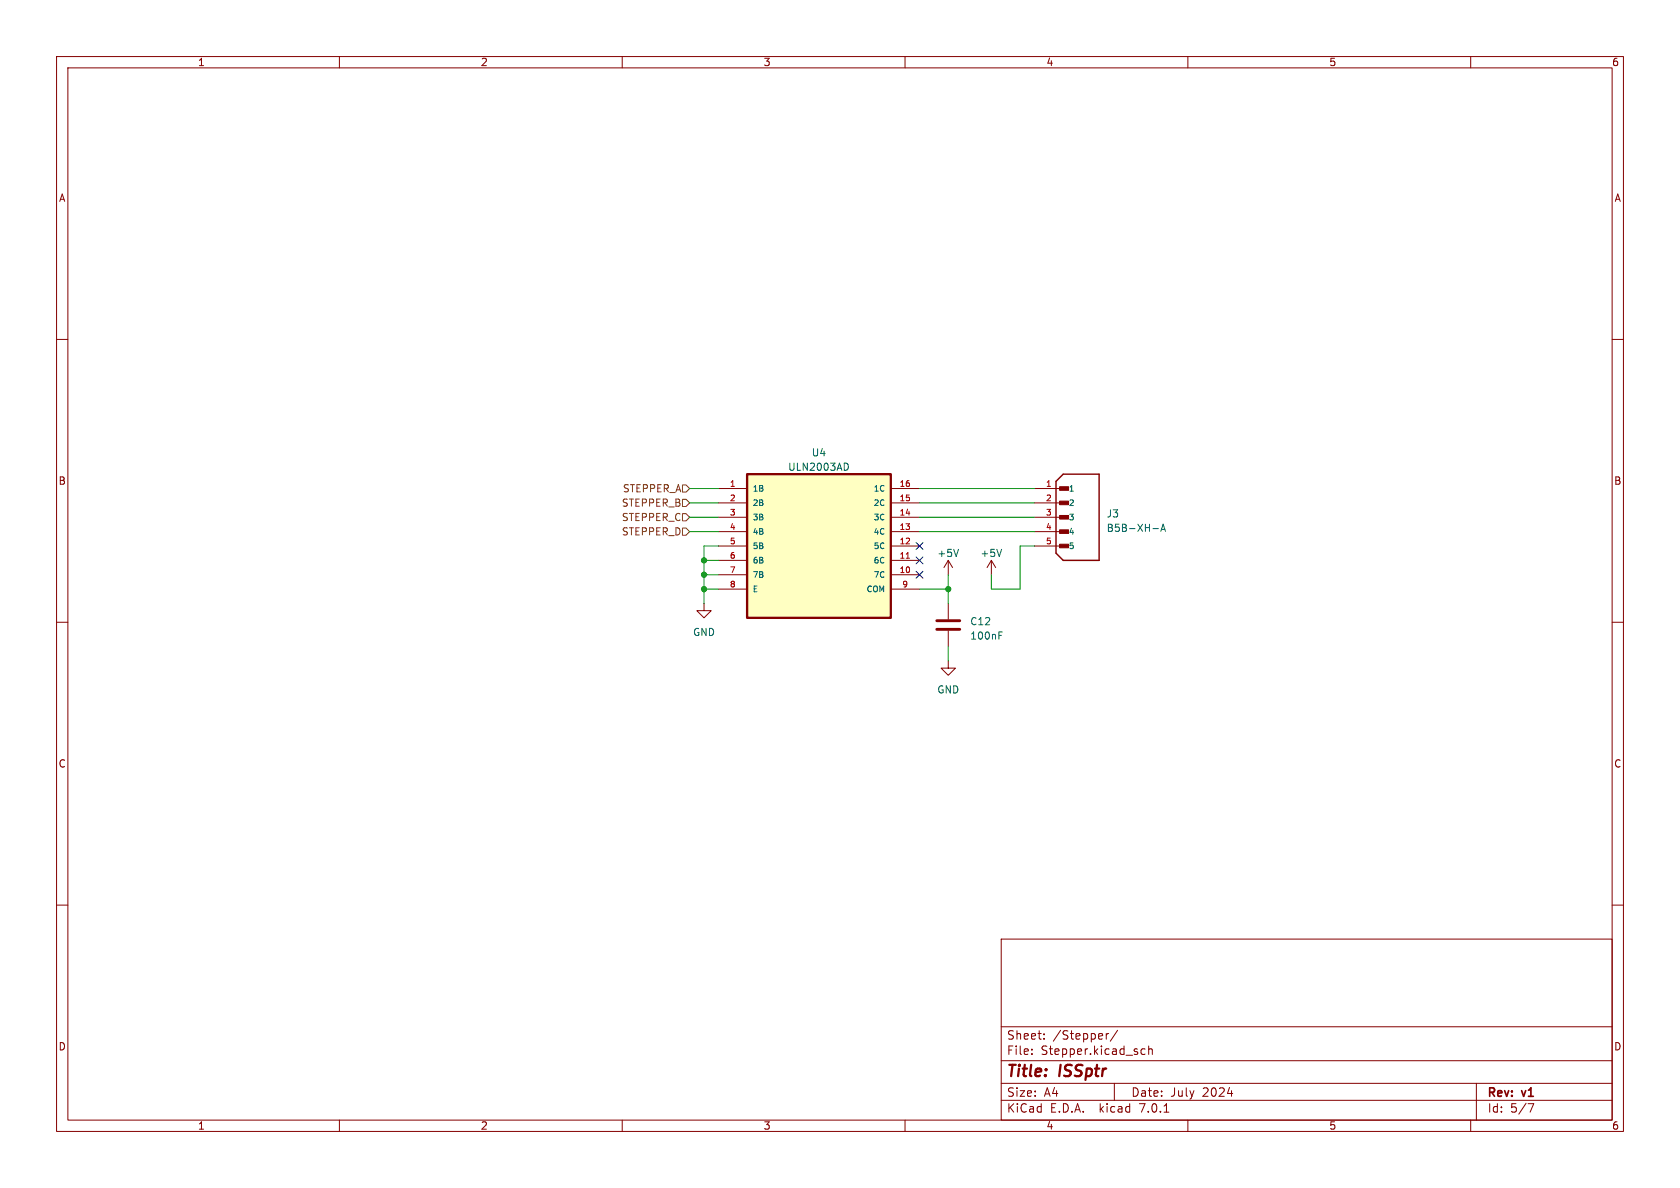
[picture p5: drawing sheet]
(kicad_sch (version 20230121) (generator eeschema)

 (paper "A4")

 (title_block
  (title "ISSptr")
  (date "July 2024")
  (rev "v1"))

 (lib_symbols
  (symbol "B5B-XH-A_LF__SN_:B5B-XH-A_LF__SN_" (pin_names (offset 1.016)) (in_bom yes) (on_board yes)
   (property "Reference" "J" (at -2.54 8.89 0) (effects (font (size 1.27 1.27)) (justify left bottom)))
   (property "Value" "B5B-XH-A_LF__SN_" (at -2.54 -10.16 0) (effects (font (size 1.27 1.27)) (justify left bottom)))
   (property "Footprint" "B5B-XH-A_LF__SN_:JST_B5B-XH-A_LF__SN_" (at 0 0 0) (effects (font (size 1.27 1.27)) (justify bottom) hide))
   (property "Datasheet" "" (at 0 0 0) (effects (font (size 1.27 1.27)) hide))
   (property "MF" "JST Sales America Inc." (at 0 0 0) (effects (font (size 1.27 1.27)) (justify bottom) hide))
   (property "MAXIMUM_PACKAGE_HEIGHT" "7.00 mm" (at 0 0 0) (effects (font (size 1.27 1.27)) (justify bottom) hide))
   (property "Package" "None" (at 0 0 0) (effects (font (size 1.27 1.27)) (justify bottom) hide))
   (property "Price" "None" (at 0 0 0) (effects (font (size 1.27 1.27)) (justify bottom) hide))
   (property "Check_prices" "https://www.snapeda.com/parts/B5B-XH-A(LF)(SN)/JST+Sales+America+Inc./view-part/?ref=eda" (at 0 0 0) (effects (font (size 1.27 1.27)) (justify bottom) hide))
   (property "STANDARD" "Manufacturer Recommendations" (at 0 0 0) (effects (font (size 1.27 1.27)) (justify bottom) hide))
   (property "PARTREV" "7/4/21" (at 0 0 0) (effects (font (size 1.27 1.27)) (justify bottom) hide))
   (property "SnapEDA_Link" "https://www.snapeda.com/parts/B5B-XH-A(LF)(SN)/JST+Sales+America+Inc./view-part/?ref=snap" (at 0 0 0) (effects (font (size 1.27 1.27)) (justify bottom) hide))
   (property "MP" "B5B-XH-A(LF)(SN)" (at 0 0 0) (effects (font (size 1.27 1.27)) (justify bottom) hide))
   (property "Description" "\nConnector Header Through Hole 5 position 0.098 (2.50mm)\n" (at 0 0 0) (effects (font (size 1.27 1.27)) (justify bottom) hide))
   (property "Availability" "In Stock" (at 0 0 0) (effects (font (size 1.27 1.27)) (justify bottom) hide))
   (property "MANUFACTURER" "JST" (at 0 0 0) (effects (font (size 1.27 1.27)) (justify bottom) hide))
   (symbol "B5B-XH-A_LF__SN__0_0"
    (rectangle (start -3.175 -5.3975) (end -1.5875 -4.7625) (stroke (width 0.1) (type default)) (fill (type outline)))
    (rectangle (start -3.175 -2.8575) (end -1.5875 -2.2225) (stroke (width 0.1) (type default)) (fill (type outline)))
    (rectangle (start -3.175 -0.3175) (end -1.5875 0.3175) (stroke (width 0.1) (type default)) (fill (type outline)))
    (rectangle (start -3.175 2.2225) (end -1.5875 2.8575) (stroke (width 0.1) (type default)) (fill (type outline)))
    (rectangle (start -3.175 4.7625) (end -1.5875 5.3975) (stroke (width 0.1) (type default)) (fill (type outline)))
    (polyline (pts (xy -3.81 -6.35) (xy -2.54 -7.62)) (stroke (width 0.254) (type default)) (fill (type none)))
    (polyline (pts (xy -3.81 6.35) (xy -3.81 -6.35)) (stroke (width 0.254) (type default)) (fill (type none)))
    (polyline (pts (xy -3.81 6.35) (xy -2.54 7.62)) (stroke (width 0.254) (type default)) (fill (type none)))
    (polyline (pts (xy -2.54 -7.62) (xy 3.81 -7.62)) (stroke (width 0.254) (type default)) (fill (type none)))
    (polyline (pts (xy 3.81 -7.62) (xy 3.81 7.62)) (stroke (width 0.254) (type default)) (fill (type none)))
    (polyline (pts (xy 3.81 7.62) (xy -2.54 7.62)) (stroke (width 0.254) (type default)) (fill (type none)))
    (pin passive line (at -7.62 5.08 0) (length 5.08) (name "1" (effects (font (size 1.016 1.016)))) (number "1" (effects (font (size 1.016 1.016)))))
    (pin passive line (at -7.62 2.54 0) (length 5.08) (name "2" (effects (font (size 1.016 1.016)))) (number "2" (effects (font (size 1.016 1.016)))))
    (pin passive line (at -7.62 0 0) (length 5.08) (name "3" (effects (font (size 1.016 1.016)))) (number "3" (effects (font (size 1.016 1.016)))))
    (pin passive line (at -7.62 -2.54 0) (length 5.08) (name "4" (effects (font (size 1.016 1.016)))) (number "4" (effects (font (size 1.016 1.016)))))
    (pin passive line (at -7.62 -5.08 0) (length 5.08) (name "5" (effects (font (size 1.016 1.016)))) (number "5" (effects (font (size 1.016 1.016)))))))
  (symbol "Device:C" (pin_numbers hide) (pin_names (offset 0.254)) (in_bom yes) (on_board yes)
   (property "Reference" "C" (at 0.635 2.54 0) (effects (font (size 1.27 1.27)) (justify left)))
   (property "Value" "C" (at 0.635 -2.54 0) (effects (font (size 1.27 1.27)) (justify left)))
   (property "Footprint" "" (at 0.9652 -3.81 0) (effects (font (size 1.27 1.27)) hide))
   (property "Datasheet" "~" (at 0 0 0) (effects (font (size 1.27 1.27)) hide))
   (symbol "C_0_1"
    (polyline (pts (xy -2.032 -0.762) (xy 2.032 -0.762)) (stroke (width 0.508) (type default)) (fill (type none)))
    (polyline (pts (xy -2.032 0.762) (xy 2.032 0.762)) (stroke (width 0.508) (type default)) (fill (type none))))
   (symbol "C_1_1"
    (pin passive line (at 0 3.81 270) (length 2.794) (name "~" (effects (font (size 1.27 1.27)))) (number "1" (effects (font (size 1.27 1.27)))))
    (pin passive line (at 0 -3.81 90) (length 2.794) (name "~" (effects (font (size 1.27 1.27)))) (number "2" (effects (font (size 1.27 1.27)))))))
  (symbol "ULN2003AD:ULN2003AD" (pin_names (offset 1.016)) (in_bom yes) (on_board yes)
   (property "Reference" "U" (at -12.7 13.7 0) (effects (font (size 1.27 1.27)) (justify left bottom)))
   (property "Value" "ULN2003AD" (at -12.7 -16.7 0) (effects (font (size 1.27 1.27)) (justify left bottom)))
   (property "Footprint" "ULN2003AD:SOIC127P600X175-16N" (at 0 0 0) (effects (font (size 1.27 1.27)) (justify bottom) hide))
   (property "Datasheet" "" (at 0 0 0) (effects (font (size 1.27 1.27)) hide))
   (property "MF" "Texas Instruments" (at 0 0 0) (effects (font (size 1.27 1.27)) (justify bottom) hide))
   (property "Description" "\n50-V, 7-ch darlington transistor array, -20C to 70C\n" (at 0 0 0) (effects (font (size 1.27 1.27)) (justify bottom) hide))
   (property "Package" "SOIC-16 Texas Instruments" (at 0 0 0) (effects (font (size 1.27 1.27)) (justify bottom) hide))
   (property "Price" "None" (at 0 0 0) (effects (font (size 1.27 1.27)) (justify bottom) hide))
   (property "SnapEDA_Link" "https://www.snapeda.com/parts/ULN2003AD/Texas+Instruments/view-part/?ref=snap" (at 0 0 0) (effects (font (size 1.27 1.27)) (justify bottom) hide))
   (property "MP" "ULN2003AD" (at 0 0 0) (effects (font (size 1.27 1.27)) (justify bottom) hide))
   (property "Purchase-URL" "https://www.snapeda.com/api/url_track_click_mouser/?unipart_id=45342&manufacturer=Texas Instruments&part_name=ULN2003AD&search_term=uln2003a" (at 0 0 0) (effects (font (size 1.27 1.27)) (justify bottom) hide))
   (property "Availability" "In Stock" (at 0 0 0) (effects (font (size 1.27 1.27)) (justify bottom) hide))
   (property "Check_prices" "https://www.snapeda.com/parts/ULN2003AD/Texas+Instruments/view-part/?ref=eda" (at 0 0 0) (effects (font (size 1.27 1.27)) (justify bottom) hide))
   (symbol "ULN2003AD_0_0"
    (rectangle (start -12.7 -12.7) (end 12.7 12.7) (stroke (width 0.41) (type default)) (fill (type background)))
    (pin input line (at -17.78 10.16 0) (length 5.08) (name "1B" (effects (font (size 1.016 1.016)))) (number "1" (effects (font (size 1.016 1.016)))))
    (pin output line (at 17.78 -5.08 180) (length 5.08) (name "7C" (effects (font (size 1.016 1.016)))) (number "10" (effects (font (size 1.016 1.016)))))
    (pin output line (at 17.78 -2.54 180) (length 5.08) (name "6C" (effects (font (size 1.016 1.016)))) (number "11" (effects (font (size 1.016 1.016)))))
    (pin output line (at 17.78 0 180) (length 5.08) (name "5C" (effects (font (size 1.016 1.016)))) (number "12" (effects (font (size 1.016 1.016)))))
    (pin output line (at 17.78 2.54 180) (length 5.08) (name "4C" (effects (font (size 1.016 1.016)))) (number "13" (effects (font (size 1.016 1.016)))))
    (pin output line (at 17.78 5.08 180) (length 5.08) (name "3C" (effects (font (size 1.016 1.016)))) (number "14" (effects (font (size 1.016 1.016)))))
    (pin output line (at 17.78 7.62 180) (length 5.08) (name "2C" (effects (font (size 1.016 1.016)))) (number "15" (effects (font (size 1.016 1.016)))))
    (pin output line (at 17.78 10.16 180) (length 5.08) (name "1C" (effects (font (size 1.016 1.016)))) (number "16" (effects (font (size 1.016 1.016)))))
    (pin input line (at -17.78 7.62 0) (length 5.08) (name "2B" (effects (font (size 1.016 1.016)))) (number "2" (effects (font (size 1.016 1.016)))))
    (pin input line (at -17.78 5.08 0) (length 5.08) (name "3B" (effects (font (size 1.016 1.016)))) (number "3" (effects (font (size 1.016 1.016)))))
    (pin input line (at -17.78 2.54 0) (length 5.08) (name "4B" (effects (font (size 1.016 1.016)))) (number "4" (effects (font (size 1.016 1.016)))))
    (pin input line (at -17.78 0 0) (length 5.08) (name "5B" (effects (font (size 1.016 1.016)))) (number "5" (effects (font (size 1.016 1.016)))))
    (pin input line (at -17.78 -2.54 0) (length 5.08) (name "6B" (effects (font (size 1.016 1.016)))) (number "6" (effects (font (size 1.016 1.016)))))
    (pin input line (at -17.78 -5.08 0) (length 5.08) (name "7B" (effects (font (size 1.016 1.016)))) (number "7" (effects (font (size 1.016 1.016)))))
    (pin input line (at -17.78 -7.62 0) (length 5.08) (name "E" (effects (font (size 1.016 1.016)))) (number "8" (effects (font (size 1.016 1.016)))))
    (pin output line (at 17.78 -7.62 180) (length 5.08) (name "COM" (effects (font (size 1.016 1.016)))) (number "9" (effects (font (size 1.016 1.016)))))))
  (symbol "power:+5V" (power) (pin_names (offset 0)) (in_bom yes) (on_board yes)
   (property "Reference" "#PWR" (at 0 -3.81 0) (effects (font (size 1.27 1.27)) hide))
   (property "Value" "+5V" (at 0 3.556 0) (effects (font (size 1.27 1.27))))
   (property "Footprint" "" (at 0 0 0) (effects (font (size 1.27 1.27)) hide))
   (property "Datasheet" "" (at 0 0 0) (effects (font (size 1.27 1.27)) hide))
   (symbol "+5V_0_1"
    (polyline (pts (xy -0.762 1.27) (xy 0 2.54)) (stroke (width 0) (type default)) (fill (type none)))
    (polyline (pts (xy 0 0) (xy 0 2.54)) (stroke (width 0) (type default)) (fill (type none)))
    (polyline (pts (xy 0 2.54) (xy 0.762 1.27)) (stroke (width 0) (type default)) (fill (type none))))
   (symbol "+5V_1_1"
    (pin power_in line (at 0 0 90) (length 0) hide (name "+5V" (effects (font (size 1.27 1.27)))) (number "1" (effects (font (size 1.27 1.27)))))))
  (symbol "power:GND" (power) (pin_names (offset 0)) (in_bom yes) (on_board yes)
   (property "Reference" "#PWR" (at 0 -6.35 0) (effects (font (size 1.27 1.27)) hide))
   (property "Value" "GND" (at 0 -3.81 0) (effects (font (size 1.27 1.27))))
   (property "Footprint" "" (at 0 0 0) (effects (font (size 1.27 1.27)) hide))
   (property "Datasheet" "" (at 0 0 0) (effects (font (size 1.27 1.27)) hide))
   (symbol "GND_0_1"
    (polyline (pts (xy 0 0) (xy 0 -1.27) (xy 1.27 -1.27) (xy 0 -2.54) (xy -1.27 -1.27) (xy 0 -1.27)) (stroke (width 0) (type default)) (fill (type none))))
   (symbol "GND_1_1"
    (pin power_in line (at 0 0 270) (length 0) hide (name "GND" (effects (font (size 1.27 1.27)))) (number "1" (effects (font (size 1.27 1.27))))))))

 (junction (at 167.64 104.14) (diameter 0) (color 0 0 0 0))
 (junction (at 124.46 101.6) (diameter 0) (color 0 0 0 0))
 (junction (at 124.46 99.06) (diameter 0) (color 0 0 0 0))
 (junction (at 124.46 104.14) (diameter 0) (color 0 0 0 0))

 (no_connect (at 162.56 96.52))
 (no_connect (at 162.56 99.06))
 (no_connect (at 162.56 101.6))

 (wire (pts (xy 167.64 104.14) (xy 167.64 106.68)) (stroke (width 0) (type default)))
 (wire (pts (xy 121.92 91.44) (xy 127 91.44)) (stroke (width 0) (type default)))
 (wire (pts (xy 180.34 104.14) (xy 180.34 96.52)) (stroke (width 0) (type default)))
 (wire (pts (xy 127 99.06) (xy 124.46 99.06)) (stroke (width 0) (type default)))
 (wire (pts (xy 162.56 86.36) (xy 182.88 86.36)) (stroke (width 0) (type default)))
 (wire (pts (xy 162.56 93.98) (xy 182.88 93.98)) (stroke (width 0) (type default)))
 (wire (pts (xy 162.56 88.9) (xy 182.88 88.9)) (stroke (width 0) (type default)))
 (wire (pts (xy 180.34 96.52) (xy 182.88 96.52)) (stroke (width 0) (type default)))
 (wire (pts (xy 127 101.6) (xy 124.46 101.6)) (stroke (width 0) (type default)))
 (wire (pts (xy 124.46 101.6) (xy 124.46 104.14)) (stroke (width 0) (type default)))
 (wire (pts (xy 124.46 104.14) (xy 124.46 106.68)) (stroke (width 0) (type default)))
 (wire (pts (xy 121.92 93.98) (xy 127 93.98)) (stroke (width 0) (type default)))
 (wire (pts (xy 121.92 86.36) (xy 127 86.36)) (stroke (width 0) (type default)))
 (wire (pts (xy 127 96.52) (xy 124.46 96.52)) (stroke (width 0) (type default)))
 (wire (pts (xy 175.26 104.14) (xy 180.34 104.14)) (stroke (width 0) (type default)))
 (wire (pts (xy 167.64 104.14) (xy 162.56 104.14)) (stroke (width 0) (type default)))
 (wire (pts (xy 167.64 101.6) (xy 167.64 104.14)) (stroke (width 0) (type default)))
 (wire (pts (xy 175.26 101.6) (xy 175.26 104.14)) (stroke (width 0) (type default)))
 (wire (pts (xy 121.92 88.9) (xy 127 88.9)) (stroke (width 0) (type default)))
 (wire (pts (xy 127 104.14) (xy 124.46 104.14)) (stroke (width 0) (type default)))
 (wire (pts (xy 167.64 114.3) (xy 167.64 116.84)) (stroke (width 0) (type default)))
 (wire (pts (xy 124.46 96.52) (xy 124.46 99.06)) (stroke (width 0) (type default)))
 (wire (pts (xy 124.46 99.06) (xy 124.46 101.6)) (stroke (width 0) (type default)))
 (wire (pts (xy 162.56 91.44) (xy 182.88 91.44)) (stroke (width 0) (type default)))

 (hierarchical_label "STEPPER_A" (shape input) (at 121.92 86.36 180) (fields_autoplaced) (effects (font (size 1.27 1.27)) (justify right)))
 (hierarchical_label "STEPPER_D" (shape input) (at 121.92 93.98 180) (fields_autoplaced) (effects (font (size 1.27 1.27)) (justify right)))
 (hierarchical_label "STEPPER_C" (shape input) (at 121.92 91.44 180) (fields_autoplaced) (effects (font (size 1.27 1.27)) (justify right)))
 (hierarchical_label "STEPPER_B" (shape input) (at 121.92 88.9 180) (fields_autoplaced) (effects (font (size 1.27 1.27)) (justify right)))

 (symbol (lib_id "power:+5V") (at 175.26 101.6 0) (unit 1) (in_bom yes) (on_board yes) (dnp no) (fields_autoplaced)
  (property "Reference" "#PWR040" (at 175.26 105.41 0) (effects (font (size 1.27 1.27)) hide))
  (property "Value" "+5V" (at 175.26 97.79 0) (effects (font (size 1.27 1.27))))
  (property "Footprint" "" (at 175.26 101.6 0) (effects (font (size 1.27 1.27)) hide))
  (property "Datasheet" "" (at 175.26 101.6 0) (effects (font (size 1.27 1.27)) hide)) (pin "1"))

 (symbol (lib_id "power:GND") (at 167.64 116.84 0) (unit 1) (in_bom yes) (on_board yes) (dnp no) (fields_autoplaced)
  (property "Reference" "#PWR041" (at 167.64 123.19 0) (effects (font (size 1.27 1.27)) hide))
  (property "Value" "GND" (at 167.64 121.92 0) (effects (font (size 1.27 1.27))))
  (property "Footprint" "" (at 167.64 116.84 0) (effects (font (size 1.27 1.27)) hide))
  (property "Datasheet" "" (at 167.64 116.84 0) (effects (font (size 1.27 1.27)) hide)) (pin "1"))

 (symbol (lib_id "power:+5V") (at 167.64 101.6 0) (unit 1) (in_bom yes) (on_board yes) (dnp no) (fields_autoplaced)
  (property "Reference" "#PWR039" (at 167.64 105.41 0) (effects (font (size 1.27 1.27)) hide))
  (property "Value" "+5V" (at 167.64 97.79 0) (effects (font (size 1.27 1.27))))
  (property "Footprint" "" (at 167.64 101.6 0) (effects (font (size 1.27 1.27)) hide))
  (property "Datasheet" "" (at 167.64 101.6 0) (effects (font (size 1.27 1.27)) hide)) (pin "1"))

 (symbol (lib_id "ULN2003AD:ULN2003AD") (at 144.78 96.52 0) (unit 1) (in_bom yes) (on_board yes) (dnp no) (fields_autoplaced)
  (property "Reference" "U4" (at 144.78 80.01 0) (effects (font (size 1.27 1.27))))
  (property "Value" "ULN2003AD" (at 144.78 82.55 0) (effects (font (size 1.27 1.27))))
  (property "Footprint" "ULN2003AD:SOIC127P600X175-16N" (at 144.78 96.52 0) (effects (font (size 1.27 1.27)) (justify bottom) hide))
  (property "Datasheet" "" (at 144.78 96.52 0) (effects (font (size 1.27 1.27)) hide))
  (property "MF" "Texas Instruments" (at 144.78 96.52 0) (effects (font (size 1.27 1.27)) (justify bottom) hide))
  (property "Description" "\n50-V, 7-ch darlington transistor array, -20C to 70C\n" (at 144.78 96.52 0) (effects (font (size 1.27 1.27)) (justify bottom) hide))
  (property "Package" "SOIC-16 Texas Instruments" (at 144.78 96.52 0) (effects (font (size 1.27 1.27)) (justify bottom) hide))
  (property "Price" "None" (at 144.78 96.52 0) (effects (font (size 1.27 1.27)) (justify bottom) hide))
  (property "SnapEDA_Link" "https://www.snapeda.com/parts/ULN2003AD/Texas+Instruments/view-part/?ref=snap" (at 144.78 96.52 0) (effects (font (size 1.27 1.27)) (justify bottom) hide))
  (property "MP" "ULN2003AD" (at 144.78 96.52 0) (effects (font (size 1.27 1.27)) (justify bottom) hide))
  (property "Purchase-URL" "https://www.snapeda.com/api/url_track_click_mouser/?unipart_id=45342&manufacturer=Texas Instruments&part_name=ULN2003AD&search_term=uln2003a" (at 144.78 96.52 0) (effects (font (size 1.27 1.27)) (justify bottom) hide))
  (property "Availability" "In Stock" (at 144.78 96.52 0) (effects (font (size 1.27 1.27)) (justify bottom) hide))
  (property "Check_prices" "https://www.snapeda.com/parts/ULN2003AD/Texas+Instruments/view-part/?ref=eda" (at 144.78 96.52 0) (effects (font (size 1.27 1.27)) (justify bottom) hide))
  (property "LCSC" "C908113" (at 144.78 96.52 0) (effects (font (size 1.27 1.27)) hide)) (pin "1") (pin "10") (pin "11") (pin "12") (pin "13") (pin "14") (pin "15") (pin "16") (pin "2") (pin "3") (pin "4") (pin "5") (pin "6") (pin "7") (pin "8") (pin "9"))

 (symbol (lib_id "Device:C") (at 167.64 110.49 0) (unit 1) (in_bom yes) (on_board yes) (dnp no) (fields_autoplaced)
  (property "Reference" "C12" (at 171.45 109.855 0) (effects (font (size 1.27 1.27)) (justify left)))
  (property "Value" "100nF" (at 171.45 112.395 0) (effects (font (size 1.27 1.27)) (justify left)))
  (property "Footprint" "Capacitor_SMD:C_0603_1608Metric" (at 168.6052 114.3 0) (effects (font (size 1.27 1.27)) hide))
  (property "Datasheet" "~" (at 167.64 110.49 0) (effects (font (size 1.27 1.27)) hide))
  (property "LCSC" "C1591" (at 167.64 110.49 0) (effects (font (size 1.27 1.27)) hide)) (pin "1") (pin "2"))

 (symbol (lib_id "B5B-XH-A_LF__SN_:B5B-XH-A_LF__SN_") (at 190.5 91.44 0) (unit 1) (in_bom yes) (on_board yes) (dnp no) (fields_autoplaced)
  (property "Reference" "J3" (at 195.58 90.805 0) (effects (font (size 1.27 1.27)) (justify left)))
  (property "Value" "B5B-XH-A" (at 195.58 93.345 0) (effects (font (size 1.27 1.27)) (justify left)))
  (property "Footprint" "Connector:JST_B5B-XH-A_LF__SN_" (at 190.5 91.44 0) (effects (font (size 1.27 1.27)) (justify bottom) hide))
  (property "Datasheet" "" (at 190.5 91.44 0) (effects (font (size 1.27 1.27)) hide))
  (property "MF" "JST Sales America Inc." (at 190.5 91.44 0) (effects (font (size 1.27 1.27)) (justify bottom) hide))
  (property "MAXIMUM_PACKAGE_HEIGHT" "7.00 mm" (at 190.5 91.44 0) (effects (font (size 1.27 1.27)) (justify bottom) hide))
  (property "Package" "None" (at 190.5 91.44 0) (effects (font (size 1.27 1.27)) (justify bottom) hide))
  (property "Price" "None" (at 190.5 91.44 0) (effects (font (size 1.27 1.27)) (justify bottom) hide))
  (property "Check_prices" "https://www.snapeda.com/parts/B5B-XH-A(LF)(SN)/JST+Sales+America+Inc./view-part/?ref=eda" (at 190.5 91.44 0) (effects (font (size 1.27 1.27)) (justify bottom) hide))
  (property "STANDARD" "Manufacturer Recommendations" (at 190.5 91.44 0) (effects (font (size 1.27 1.27)) (justify bottom) hide))
  (property "PARTREV" "7/4/21" (at 190.5 91.44 0) (effects (font (size 1.27 1.27)) (justify bottom) hide))
  (property "SnapEDA_Link" "https://www.snapeda.com/parts/B5B-XH-A(LF)(SN)/JST+Sales+America+Inc./view-part/?ref=snap" (at 190.5 91.44 0) (effects (font (size 1.27 1.27)) (justify bottom) hide))
  (property "MP" "B5B-XH-A(LF)(SN)" (at 190.5 91.44 0) (effects (font (size 1.27 1.27)) (justify bottom) hide))
  (property "Description" "\nConnector Header Through Hole 5 position 0.098 (2.50mm)\n" (at 190.5 91.44 0) (effects (font (size 1.27 1.27)) (justify bottom) hide))
  (property "Availability" "In Stock" (at 190.5 91.44 0) (effects (font (size 1.27 1.27)) (justify bottom) hide))
  (property "MANUFACTURER" "JST" (at 190.5 91.44 0) (effects (font (size 1.27 1.27)) (justify bottom) hide))
  (property "LCSC" "C157991" (at 190.5 91.44 0) (effects (font (size 1.27 1.27)) hide)) (pin "1") (pin "2") (pin "3") (pin "4") (pin "5"))

 (symbol (lib_id "power:GND") (at 124.46 106.68 0) (unit 1) (in_bom yes) (on_board yes) (dnp no) (fields_autoplaced)
  (property "Reference" "#PWR038" (at 124.46 113.03 0) (effects (font (size 1.27 1.27)) hide))
  (property "Value" "GND" (at 124.46 111.76 0) (effects (font (size 1.27 1.27))))
  (property "Footprint" "" (at 124.46 106.68 0) (effects (font (size 1.27 1.27)) hide))
  (property "Datasheet" "" (at 124.46 106.68 0) (effects (font (size 1.27 1.27)) hide)) (pin "1")))
